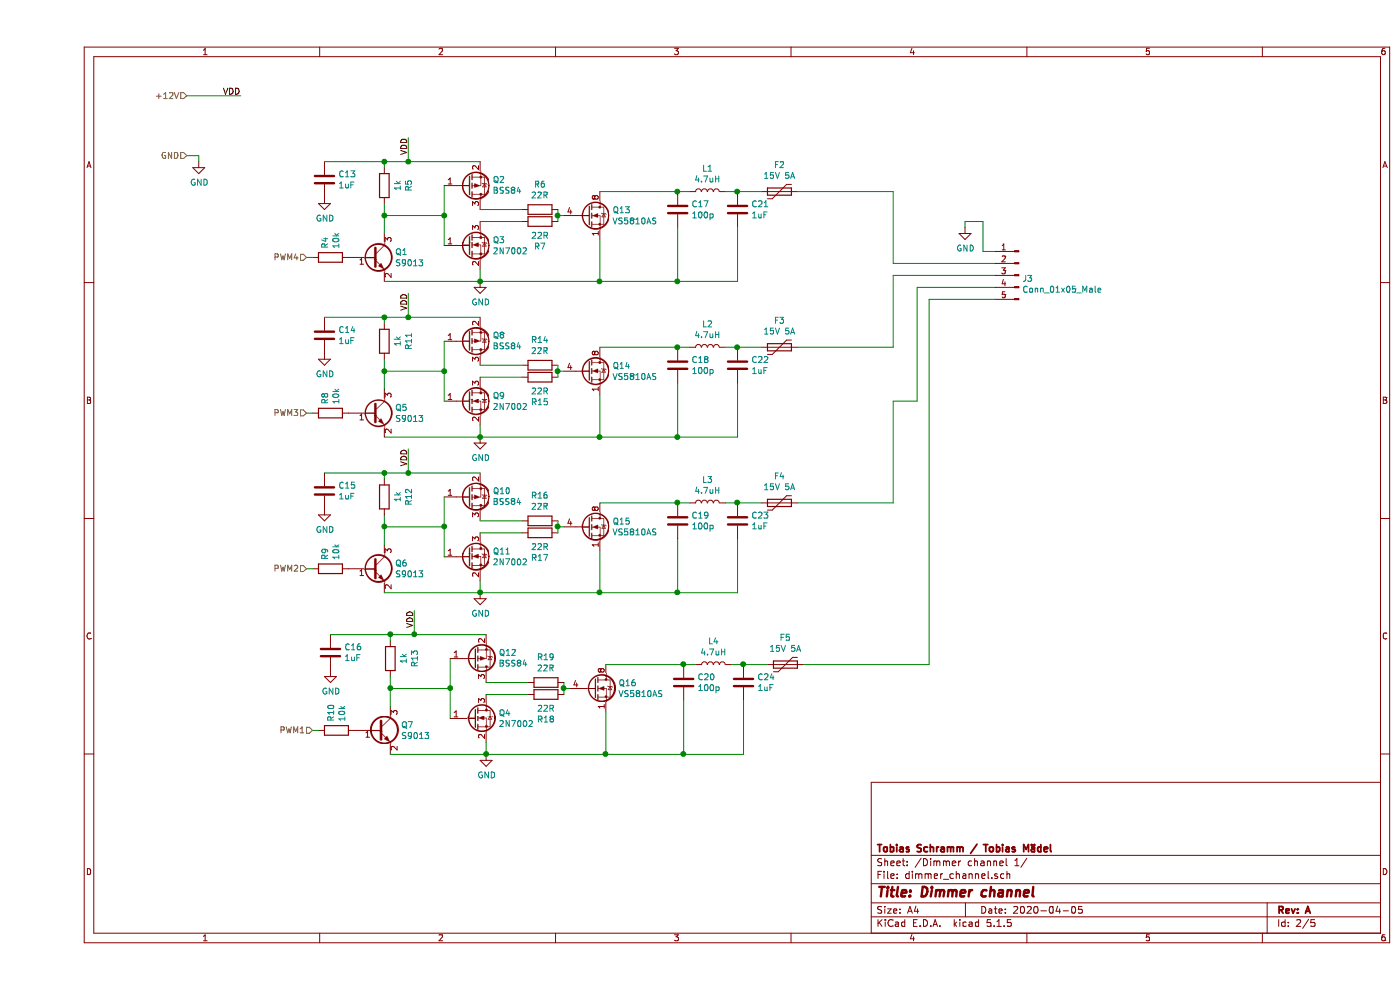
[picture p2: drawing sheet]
EESchema Schematic File Version 4
EELAYER 30 0
EELAYER END
$Descr A4 11693 8268
encoding utf-8
Sheet 2 5
Title "Dimmer channel"
Date "2020-04-05"
Rev "A"
Comp "Tobias Schramm / Tobias Mädel"
Comment1 ""
Comment2 ""
Comment3 ""
Comment4 ""
$EndDescr
$Comp
L Connector:Conn_01x05_Male J3
U 1 1
P 8200 2300
AR Path="/5EADE2DF/5EAFC5EA" Ref="J3"  Part="1" 
AR Path="/5EAEA785/5EAFC5EA" Ref="J4"  Part="1" 
AR Path="/5EAEB6DE/5EAFC5EA" Ref="J5"  Part="1" 
AR Path="/5EAEC5FF/5EAFC5EA" Ref="J6"  Part="1" 
F 0 "J3" H 8172 2274 50  0000 R CNN
F 1 "Conn_01x05_Male" H 8172 2183 50  0000 R CNN
F 2 "Connector_Wago:Wago_734-165_1x05_P3.50mm_Horizontal" H 8200 2300 50  0001 C CNN
F 3 "~" H 8200 2300 50  0001 C CNN
	1    8200 2300
	-1   0    0    -1  
$EndComp
Wire Wire Line
	7150 1600 7150 2200
Wire Wire Line
	7150 2200 8000 2200
Wire Wire Line
	6350 1600 7150 1600
Connection ~ 5850 1600
Wire Wire Line
	6050 1600 5850 1600
$Comp
L Device:Polyfuse F2
U 1 1
P 6200 1600
AR Path="/5EADE2DF/5EAF259D" Ref="F2"  Part="1" 
AR Path="/5EAEA785/5EAF259D" Ref="F6"  Part="1" 
AR Path="/5EAEB6DE/5EAF259D" Ref="F10"  Part="1" 
AR Path="/5EAEC5FF/5EAF259D" Ref="F14"  Part="1" 
F 0 "F2" V 5975 1600 50  0000 C CNN
F 1 "15V 5A" V 6066 1600 50  0000 C CNN
F 2 "Fuse:Fuse_2920_7451Metric" H 6250 1400 50  0001 L CNN
F 3 "~" H 6200 1600 50  0001 C CNN
F 4 "C207089" V 6200 1600 50  0001 C CNN "LCSC"
	1    6200 1600
	0    1    1    0   
$EndComp
Connection ~ 5350 1600
Wire Wire Line
	5450 1600 5350 1600
Wire Wire Line
	5850 1600 5750 1600
Connection ~ 5350 2350
Wire Wire Line
	5850 2350 5350 2350
Wire Wire Line
	5850 1900 5850 2350
$Comp
L Device:C C21
U 1 1
P 5850 1750
AR Path="/5EADE2DF/5EAD2AA4" Ref="C21"  Part="1" 
AR Path="/5EAEA785/5EAD2AA4" Ref="C33"  Part="1" 
AR Path="/5EAEB6DE/5EAD2AA4" Ref="C45"  Part="1" 
AR Path="/5EAEC5FF/5EAD2AA4" Ref="C57"  Part="1" 
F 0 "C21" H 5965 1796 50  0000 L CNN
F 1 "1uF" H 5965 1705 50  0000 L CNN
F 2 "Capacitor_SMD:C_1206_3216Metric" H 5888 1600 50  0001 C CNN
F 3 "~" H 5850 1750 50  0001 C CNN
F 4 "C1848" H 5850 1750 50  0001 C CNN "LCSC"
	1    5850 1750
	1    0    0    -1  
$EndComp
Wire Wire Line
	5350 1600 4700 1600
Connection ~ 4700 2350
Wire Wire Line
	5350 2350 5350 1900
Wire Wire Line
	4700 2350 5350 2350
$Comp
L Device:C C17
U 1 1
P 5350 1750
AR Path="/5EADE2DF/5EAC2FAF" Ref="C17"  Part="1" 
AR Path="/5EAEA785/5EAC2FAF" Ref="C29"  Part="1" 
AR Path="/5EAEB6DE/5EAC2FAF" Ref="C41"  Part="1" 
AR Path="/5EAEC5FF/5EAC2FAF" Ref="C53"  Part="1" 
F 0 "C17" H 5465 1796 50  0000 L CNN
F 1 "100p" H 5465 1705 50  0000 L CNN
F 2 "Capacitor_SMD:C_0805_2012Metric" H 5388 1600 50  0001 C CNN
F 3 "~" H 5350 1750 50  0001 C CNN
F 4 "C1790" H 5350 1750 50  0001 C CNN "LCSC"
	1    5350 1750
	1    0    0    -1  
$EndComp
Wire Wire Line
	4700 2350 3700 2350
Wire Wire Line
	4700 2000 4700 2350
Wire Wire Line
	4350 1800 4350 1850
Connection ~ 4350 1800
Wire Wire Line
	4350 1800 4400 1800
Connection ~ 3700 2350
Wire Wire Line
	3700 2250 3700 2350
Wire Wire Line
	2900 2350 3700 2350
Wire Wire Line
	4350 1750 4350 1800
Wire Wire Line
	4050 1850 3700 1850
Wire Wire Line
	2900 1800 2900 1950
Connection ~ 2900 1800
Wire Wire Line
	3400 1800 3400 2050
Connection ~ 3400 1800
Wire Wire Line
	3400 1800 2900 1800
Wire Wire Line
	3400 1550 3400 1800
Wire Wire Line
	2900 1700 2900 1800
Wire Wire Line
	3700 1750 4050 1750
$Comp
L Device:R R6
U 1 1
P 4200 1750
AR Path="/5EADE2DF/5EA3B478" Ref="R6"  Part="1" 
AR Path="/5EAEA785/5EA3B478" Ref="R28"  Part="1" 
AR Path="/5EAEB6DE/5EA3B478" Ref="R44"  Part="1" 
AR Path="/5EAEC5FF/5EA3B478" Ref="R60"  Part="1" 
F 0 "R6" V 4407 1750 50  0000 C CNN
F 1 "22R" V 4316 1750 50  0000 C CNN
F 2 "Resistor_SMD:R_0603_1608Metric" V 4130 1750 50  0001 C CNN
F 3 "~" H 4200 1750 50  0001 C CNN
F 4 " C23345" V 4200 1750 50  0001 C CNN "LCSC"
	1    4200 1750
	0    -1   -1   0   
$EndComp
Wire Wire Line
	2400 1350 2900 1350
Connection ~ 2900 1350
$Comp
L Transistor_FET:2N7002 Q3
U 1 1
P 3600 2050
AR Path="/5EADE2DF/5EA2A0EF" Ref="Q3"  Part="1" 
AR Path="/5EAEA785/5EA2A0EF" Ref="Q22"  Part="1" 
AR Path="/5EAEB6DE/5EA2A0EF" Ref="Q38"  Part="1" 
AR Path="/5EAEC5FF/5EA2A0EF" Ref="Q54"  Part="1" 
F 0 "Q3" H 3804 2096 50  0000 L CNN
F 1 "2N7002" H 3804 2005 50  0000 L CNN
F 2 "Package_TO_SOT_SMD:SOT-23" H 3800 1975 50  0001 L CIN
F 3 "https://www.fairchildsemi.com/datasheets/2N/2N7002.pdf" H 3600 2050 50  0001 L CNN
F 4 "C8545" H 3600 2050 50  0001 C CNN "LCSC"
	1    3600 2050
	1    0    0    -1  
$EndComp
$Comp
L Transistor_FET:BSS84 Q2
U 1 1
P 3600 1550
AR Path="/5EADE2DF/5EA28DAF" Ref="Q2"  Part="1" 
AR Path="/5EAEA785/5EA28DAF" Ref="Q21"  Part="1" 
AR Path="/5EAEB6DE/5EA28DAF" Ref="Q37"  Part="1" 
AR Path="/5EAEC5FF/5EA28DAF" Ref="Q53"  Part="1" 
F 0 "Q2" H 3804 1504 50  0000 L CNN
F 1 "BSS84" H 3804 1595 50  0000 L CNN
F 2 "Package_TO_SOT_SMD:SOT-23" H 3800 1475 50  0001 L CIN
F 3 "http://assets.nexperia.com/documents/data-sheet/BSS84.pdf" H 3600 1550 50  0001 L CNN
F 4 "C8492" H 3600 1550 50  0001 C CNN "LCSC"
	1    3600 1550
	1    0    0    1   
$EndComp
$Comp
L Device:R R5
U 1 1
P 2900 1550
AR Path="/5EADE2DF/5E991765" Ref="R5"  Part="1" 
AR Path="/5EAEA785/5E991765" Ref="R24"  Part="1" 
AR Path="/5EAEB6DE/5E991765" Ref="R40"  Part="1" 
AR Path="/5EAEC5FF/5E991765" Ref="R56"  Part="1" 
F 0 "R5" V 2693 1550 50  0000 C CNN
F 1 "1k" V 2784 1550 50  0000 C CNN
F 2 "Resistor_SMD:R_0402_1005Metric" V 2830 1550 50  0001 C CNN
F 3 "~" H 2900 1550 50  0001 C CNN
F 4 "C11702" V 2900 1550 50  0001 C CNN "LCSC"
	1    2900 1550
	-1   0    0    1   
$EndComp
$Comp
L Device:R R4
U 1 1
P 2450 2150
AR Path="/5EADE2DF/5E9C7DAE" Ref="R4"  Part="1" 
AR Path="/5EAEA785/5E9C7DAE" Ref="R20"  Part="1" 
AR Path="/5EAEB6DE/5E9C7DAE" Ref="R36"  Part="1" 
AR Path="/5EAEC5FF/5E9C7DAE" Ref="R52"  Part="1" 
F 0 "R4" H 2520 2196 50  0000 L CNN
F 1 "10k" H 2520 2105 50  0000 L CNN
F 2 "Resistor_SMD:R_0402_1005Metric" V 2380 2150 50  0001 C CNN
F 3 "~" H 2450 2150 50  0001 C CNN
F 4 "C25744" H 2450 2150 50  0001 C CNN "LCSC"
	1    2450 2150
	0    -1   -1   0   
$EndComp
$Comp
L power:GND #PWR011
U 1 1
P 2400 1650
AR Path="/5EADE2DF/5E9A26DA" Ref="#PWR011"  Part="1" 
AR Path="/5EAEA785/5E9A26DA" Ref="#PWR025"  Part="1" 
AR Path="/5EAEB6DE/5E9A26DA" Ref="#PWR039"  Part="1" 
AR Path="/5EAEC5FF/5E9A26DA" Ref="#PWR053"  Part="1" 
F 0 "#PWR011" H 2400 1400 50  0001 C CNN
F 1 "GND" H 2405 1477 50  0000 C CNN
F 2 "" H 2400 1650 50  0001 C CNN
F 3 "" H 2400 1650 50  0001 C CNN
	1    2400 1650
	1    0    0    -1  
$EndComp
$Comp
L Device:C C13
U 1 1
P 2400 1500
AR Path="/5EADE2DF/5E9A166C" Ref="C13"  Part="1" 
AR Path="/5EAEA785/5E9A166C" Ref="C25"  Part="1" 
AR Path="/5EAEB6DE/5E9A166C" Ref="C37"  Part="1" 
AR Path="/5EAEC5FF/5E9A166C" Ref="C49"  Part="1" 
F 0 "C13" H 2515 1546 50  0000 L CNN
F 1 "1uF" H 2515 1455 50  0000 L CNN
F 2 "Capacitor_SMD:C_0402_1005Metric" H 2438 1350 50  0001 C CNN
F 3 "~" H 2400 1500 50  0001 C CNN
F 4 "C52923" H 2400 1500 50  0001 C CNN "LCSC"
	1    2400 1500
	1    0    0    -1  
$EndComp
Wire Wire Line
	2900 1400 2900 1350
$Comp
L power:GND #PWR019
U 1 1
P 3700 2350
AR Path="/5EADE2DF/5E997D71" Ref="#PWR019"  Part="1" 
AR Path="/5EAEA785/5E997D71" Ref="#PWR033"  Part="1" 
AR Path="/5EAEB6DE/5E997D71" Ref="#PWR047"  Part="1" 
AR Path="/5EAEC5FF/5E997D71" Ref="#PWR061"  Part="1" 
F 0 "#PWR019" H 3700 2100 50  0001 C CNN
F 1 "GND" H 3705 2177 50  0000 C CNN
F 2 "" H 3700 2350 50  0001 C CNN
F 3 "" H 3700 2350 50  0001 C CNN
	1    3700 2350
	1    0    0    -1  
$EndComp
$Comp
L Device:Q_NPN_BEC Q1
U 1 1
P 2800 2150
AR Path="/5EADE2DF/5E992C9F" Ref="Q1"  Part="1" 
AR Path="/5EAEA785/5E992C9F" Ref="Q17"  Part="1" 
AR Path="/5EAEB6DE/5E992C9F" Ref="Q33"  Part="1" 
AR Path="/5EAEC5FF/5E992C9F" Ref="Q49"  Part="1" 
F 0 "Q1" H 2990 2196 50  0000 L CNN
F 1 "S9013" H 2990 2105 50  0000 L CNN
F 2 "Package_TO_SOT_SMD:SOT-23" H 3000 2250 50  0001 C CNN
F 3 "~" H 2800 2150 50  0001 C CNN
F 4 "C6749" H 2800 2150 50  0001 C CNN "LCSC"
	1    2800 2150
	1    0    0    -1  
$EndComp
Wire Wire Line
	8000 2300 7150 2300
Wire Wire Line
	7150 2300 7150 2900
Wire Wire Line
	7150 4200 7150 3350
Wire Wire Line
	7150 3350 7350 3350
Wire Wire Line
	7350 3350 7350 2400
Wire Wire Line
	7350 2400 8000 2400
Wire Wire Line
	8000 2500 7450 2500
Wire Wire Line
	7450 2500 7450 5550
Wire Wire Line
	6350 2900 7150 2900
Connection ~ 5850 2900
Wire Wire Line
	6050 2900 5850 2900
$Comp
L Device:Polyfuse F3
U 1 1
P 6200 2900
AR Path="/5EADE2DF/5EBC9ED5" Ref="F3"  Part="1" 
AR Path="/5EAEA785/5EBC9ED5" Ref="F7"  Part="1" 
AR Path="/5EAEB6DE/5EBC9ED5" Ref="F11"  Part="1" 
AR Path="/5EAEC5FF/5EBC9ED5" Ref="F15"  Part="1" 
F 0 "F3" V 5975 2900 50  0000 C CNN
F 1 "15V 5A" V 6066 2900 50  0000 C CNN
F 2 "Fuse:Fuse_2920_7451Metric" H 6250 2700 50  0001 L CNN
F 3 "~" H 6200 2900 50  0001 C CNN
F 4 "C207089" V 6200 2900 50  0001 C CNN "LCSC"
	1    6200 2900
	0    1    1    0   
$EndComp
Connection ~ 5350 2900
Wire Wire Line
	5450 2900 5350 2900
Wire Wire Line
	5850 2900 5750 2900
Connection ~ 5350 3650
Wire Wire Line
	5850 3650 5350 3650
Wire Wire Line
	5850 3200 5850 3650
$Comp
L Device:C C22
U 1 1
P 5850 3050
AR Path="/5EADE2DF/5EBC9EE2" Ref="C22"  Part="1" 
AR Path="/5EAEA785/5EBC9EE2" Ref="C34"  Part="1" 
AR Path="/5EAEB6DE/5EBC9EE2" Ref="C46"  Part="1" 
AR Path="/5EAEC5FF/5EBC9EE2" Ref="C58"  Part="1" 
F 0 "C22" H 5965 3096 50  0000 L CNN
F 1 "1uF" H 5965 3005 50  0000 L CNN
F 2 "Capacitor_SMD:C_1206_3216Metric" H 5888 2900 50  0001 C CNN
F 3 "~" H 5850 3050 50  0001 C CNN
F 4 "C1848" H 5850 3050 50  0001 C CNN "LCSC"
	1    5850 3050
	1    0    0    -1  
$EndComp
Wire Wire Line
	5350 2900 4700 2900
Connection ~ 4700 3650
Wire Wire Line
	5350 3650 5350 3200
Wire Wire Line
	4700 3650 5350 3650
$Comp
L Device:C C18
U 1 1
P 5350 3050
AR Path="/5EADE2DF/5EBC9EF4" Ref="C18"  Part="1" 
AR Path="/5EAEA785/5EBC9EF4" Ref="C30"  Part="1" 
AR Path="/5EAEB6DE/5EBC9EF4" Ref="C42"  Part="1" 
AR Path="/5EAEC5FF/5EBC9EF4" Ref="C54"  Part="1" 
F 0 "C18" H 5465 3096 50  0000 L CNN
F 1 "100p" H 5465 3005 50  0000 L CNN
F 2 "Capacitor_SMD:C_0805_2012Metric" H 5388 2900 50  0001 C CNN
F 3 "~" H 5350 3050 50  0001 C CNN
F 4 "C1790" H 5350 3050 50  0001 C CNN "LCSC"
	1    5350 3050
	1    0    0    -1  
$EndComp
Wire Wire Line
	4700 3650 3700 3650
Wire Wire Line
	4700 3300 4700 3650
Wire Wire Line
	4350 3100 4350 3150
Connection ~ 4350 3100
Wire Wire Line
	4350 3100 4400 3100
$Comp
L Transistor_FET:FDS6630A Q14
U 1 1
P 4600 3100
AR Path="/5EADE2DF/5EBC9F00" Ref="Q14"  Part="1" 
AR Path="/5EAEA785/5EBC9F00" Ref="Q30"  Part="1" 
AR Path="/5EAEB6DE/5EBC9F00" Ref="Q46"  Part="1" 
AR Path="/5EAEC5FF/5EBC9F00" Ref="Q62"  Part="1" 
F 0 "Q14" H 4805 3146 50  0000 L CNN
F 1 "VS5810AS" H 4805 3055 50  0000 L CNN
F 2 "Package_SO:SOIC-8_3.9x4.9mm_P1.27mm" H 4800 3000 50  0001 L CNN
F 3 "" H 4600 3100 50  0001 L CNN
F 4 "C427034" H 4600 3100 50  0001 C CNN "LCSC"
	1    4600 3100
	1    0    0    -1  
$EndComp
Connection ~ 3700 3650
Wire Wire Line
	3700 3550 3700 3650
Wire Wire Line
	2900 3650 3700 3650
Wire Wire Line
	4350 3050 4350 3100
Wire Wire Line
	4050 3150 3700 3150
Wire Wire Line
	2900 3100 2900 3250
Connection ~ 2900 3100
Wire Wire Line
	3400 3100 3400 3350
Connection ~ 3400 3100
Wire Wire Line
	3400 3100 2900 3100
Wire Wire Line
	3400 2850 3400 3100
Wire Wire Line
	2900 3000 2900 3100
Wire Wire Line
	3700 3050 4050 3050
$Comp
L Device:R R15
U 1 1
P 4200 3150
AR Path="/5EADE2DF/5EBC9F14" Ref="R15"  Part="1" 
AR Path="/5EAEA785/5EBC9F14" Ref="R31"  Part="1" 
AR Path="/5EAEB6DE/5EBC9F14" Ref="R47"  Part="1" 
AR Path="/5EAEC5FF/5EBC9F14" Ref="R63"  Part="1" 
F 0 "R15" V 4407 3150 50  0000 C CNN
F 1 "22R" V 4316 3150 50  0000 C CNN
F 2 "Resistor_SMD:R_0603_1608Metric" V 4130 3150 50  0001 C CNN
F 3 "~" H 4200 3150 50  0001 C CNN
F 4 " C23345" V 4200 3150 50  0001 C CNN "LCSC"
	1    4200 3150
	0    1    1    0   
$EndComp
$Comp
L Device:R R14
U 1 1
P 4200 3050
AR Path="/5EADE2DF/5EBC9F1B" Ref="R14"  Part="1" 
AR Path="/5EAEA785/5EBC9F1B" Ref="R30"  Part="1" 
AR Path="/5EAEB6DE/5EBC9F1B" Ref="R46"  Part="1" 
AR Path="/5EAEC5FF/5EBC9F1B" Ref="R62"  Part="1" 
F 0 "R14" V 4407 3050 50  0000 C CNN
F 1 "22R" V 4316 3050 50  0000 C CNN
F 2 "Resistor_SMD:R_0603_1608Metric" V 4130 3050 50  0001 C CNN
F 3 "~" H 4200 3050 50  0001 C CNN
F 4 " C23345" V 4200 3050 50  0001 C CNN "LCSC"
	1    4200 3050
	0    -1   -1   0   
$EndComp
Wire Wire Line
	2400 2650 2900 2650
Connection ~ 2900 2650
$Comp
L Transistor_FET:2N7002 Q9
U 1 1
P 3600 3350
AR Path="/5EADE2DF/5EBC9F27" Ref="Q9"  Part="1" 
AR Path="/5EAEA785/5EBC9F27" Ref="Q24"  Part="1" 
AR Path="/5EAEB6DE/5EBC9F27" Ref="Q40"  Part="1" 
AR Path="/5EAEC5FF/5EBC9F27" Ref="Q56"  Part="1" 
F 0 "Q9" H 3804 3396 50  0000 L CNN
F 1 "2N7002" H 3804 3305 50  0000 L CNN
F 2 "Package_TO_SOT_SMD:SOT-23" H 3800 3275 50  0001 L CIN
F 3 "https://www.fairchildsemi.com/datasheets/2N/2N7002.pdf" H 3600 3350 50  0001 L CNN
F 4 "C8545" H 3600 3350 50  0001 C CNN "LCSC"
	1    3600 3350
	1    0    0    -1  
$EndComp
$Comp
L Transistor_FET:BSS84 Q8
U 1 1
P 3600 2850
AR Path="/5EADE2DF/5EBC9F2E" Ref="Q8"  Part="1" 
AR Path="/5EAEA785/5EBC9F2E" Ref="Q23"  Part="1" 
AR Path="/5EAEB6DE/5EBC9F2E" Ref="Q39"  Part="1" 
AR Path="/5EAEC5FF/5EBC9F2E" Ref="Q55"  Part="1" 
F 0 "Q8" H 3804 2804 50  0000 L CNN
F 1 "BSS84" H 3804 2895 50  0000 L CNN
F 2 "Package_TO_SOT_SMD:SOT-23" H 3800 2775 50  0001 L CIN
F 3 "http://assets.nexperia.com/documents/data-sheet/BSS84.pdf" H 3600 2850 50  0001 L CNN
F 4 "C8492" H 3600 2850 50  0001 C CNN "LCSC"
	1    3600 2850
	1    0    0    1   
$EndComp
$Comp
L Device:R R11
U 1 1
P 2900 2850
AR Path="/5EADE2DF/5EBC9F35" Ref="R11"  Part="1" 
AR Path="/5EAEA785/5EBC9F35" Ref="R25"  Part="1" 
AR Path="/5EAEB6DE/5EBC9F35" Ref="R41"  Part="1" 
AR Path="/5EAEC5FF/5EBC9F35" Ref="R57"  Part="1" 
F 0 "R11" V 2693 2850 50  0000 C CNN
F 1 "1k" V 2784 2850 50  0000 C CNN
F 2 "Resistor_SMD:R_0402_1005Metric" V 2830 2850 50  0001 C CNN
F 3 "~" H 2900 2850 50  0001 C CNN
F 4 "C11702" V 2900 2850 50  0001 C CNN "LCSC"
	1    2900 2850
	-1   0    0    1   
$EndComp
$Comp
L power:GND #PWR012
U 1 1
P 2400 2950
AR Path="/5EADE2DF/5EBC9F42" Ref="#PWR012"  Part="1" 
AR Path="/5EAEA785/5EBC9F42" Ref="#PWR026"  Part="1" 
AR Path="/5EAEB6DE/5EBC9F42" Ref="#PWR040"  Part="1" 
AR Path="/5EAEC5FF/5EBC9F42" Ref="#PWR054"  Part="1" 
F 0 "#PWR012" H 2400 2700 50  0001 C CNN
F 1 "GND" H 2405 2777 50  0000 C CNN
F 2 "" H 2400 2950 50  0001 C CNN
F 3 "" H 2400 2950 50  0001 C CNN
	1    2400 2950
	1    0    0    -1  
$EndComp
$Comp
L Device:C C14
U 1 1
P 2400 2800
AR Path="/5EADE2DF/5EBC9F49" Ref="C14"  Part="1" 
AR Path="/5EAEA785/5EBC9F49" Ref="C26"  Part="1" 
AR Path="/5EAEB6DE/5EBC9F49" Ref="C38"  Part="1" 
AR Path="/5EAEC5FF/5EBC9F49" Ref="C50"  Part="1" 
F 0 "C14" H 2515 2846 50  0000 L CNN
F 1 "1uF" H 2515 2755 50  0000 L CNN
F 2 "Capacitor_SMD:C_0402_1005Metric" H 2438 2650 50  0001 C CNN
F 3 "~" H 2400 2800 50  0001 C CNN
F 4 "C52923" H 2400 2800 50  0001 C CNN "LCSC"
	1    2400 2800
	1    0    0    -1  
$EndComp
Wire Wire Line
	2900 2700 2900 2650
$Comp
L power:GND #PWR020
U 1 1
P 3700 3650
AR Path="/5EADE2DF/5EBC9F56" Ref="#PWR020"  Part="1" 
AR Path="/5EAEA785/5EBC9F56" Ref="#PWR034"  Part="1" 
AR Path="/5EAEB6DE/5EBC9F56" Ref="#PWR048"  Part="1" 
AR Path="/5EAEC5FF/5EBC9F56" Ref="#PWR062"  Part="1" 
F 0 "#PWR020" H 3700 3400 50  0001 C CNN
F 1 "GND" H 3705 3477 50  0000 C CNN
F 2 "" H 3700 3650 50  0001 C CNN
F 3 "" H 3700 3650 50  0001 C CNN
	1    3700 3650
	1    0    0    -1  
$EndComp
$Comp
L Device:Q_NPN_BEC Q5
U 1 1
P 2800 3450
AR Path="/5EADE2DF/5EBC9F5D" Ref="Q5"  Part="1" 
AR Path="/5EAEA785/5EBC9F5D" Ref="Q18"  Part="1" 
AR Path="/5EAEB6DE/5EBC9F5D" Ref="Q34"  Part="1" 
AR Path="/5EAEC5FF/5EBC9F5D" Ref="Q50"  Part="1" 
F 0 "Q5" H 2990 3496 50  0000 L CNN
F 1 "S9013" H 2990 3405 50  0000 L CNN
F 2 "Package_TO_SOT_SMD:SOT-23" H 3000 3550 50  0001 C CNN
F 3 "~" H 2800 3450 50  0001 C CNN
F 4 "C6749" H 2800 3450 50  0001 C CNN "LCSC"
	1    2800 3450
	1    0    0    -1  
$EndComp
Wire Wire Line
	6350 4200 7150 4200
Connection ~ 5850 4200
Wire Wire Line
	6050 4200 5850 4200
$Comp
L Device:Polyfuse F4
U 1 1
P 6200 4200
AR Path="/5EADE2DF/5EBD3E18" Ref="F4"  Part="1" 
AR Path="/5EAEA785/5EBD3E18" Ref="F8"  Part="1" 
AR Path="/5EAEB6DE/5EBD3E18" Ref="F12"  Part="1" 
AR Path="/5EAEC5FF/5EBD3E18" Ref="F16"  Part="1" 
F 0 "F4" V 5975 4200 50  0000 C CNN
F 1 "15V 5A" V 6066 4200 50  0000 C CNN
F 2 "Fuse:Fuse_2920_7451Metric" H 6250 4000 50  0001 L CNN
F 3 "~" H 6200 4200 50  0001 C CNN
F 4 "C207089" V 6200 4200 50  0001 C CNN "LCSC"
	1    6200 4200
	0    1    1    0   
$EndComp
Connection ~ 5350 4200
Wire Wire Line
	5450 4200 5350 4200
Wire Wire Line
	5850 4200 5750 4200
Connection ~ 5350 4950
Wire Wire Line
	5850 4950 5350 4950
Wire Wire Line
	5850 4500 5850 4950
$Comp
L Device:C C23
U 1 1
P 5850 4350
AR Path="/5EADE2DF/5EBD3E25" Ref="C23"  Part="1" 
AR Path="/5EAEA785/5EBD3E25" Ref="C35"  Part="1" 
AR Path="/5EAEB6DE/5EBD3E25" Ref="C47"  Part="1" 
AR Path="/5EAEC5FF/5EBD3E25" Ref="C59"  Part="1" 
F 0 "C23" H 5965 4396 50  0000 L CNN
F 1 "1uF" H 5965 4305 50  0000 L CNN
F 2 "Capacitor_SMD:C_1206_3216Metric" H 5888 4200 50  0001 C CNN
F 3 "~" H 5850 4350 50  0001 C CNN
F 4 "C1848" H 5850 4350 50  0001 C CNN "LCSC"
	1    5850 4350
	1    0    0    -1  
$EndComp
Wire Wire Line
	5350 4200 4700 4200
Connection ~ 4700 4950
Wire Wire Line
	5350 4950 5350 4500
Wire Wire Line
	4700 4950 5350 4950
$Comp
L Device:C C19
U 1 1
P 5350 4350
AR Path="/5EADE2DF/5EBD3E37" Ref="C19"  Part="1" 
AR Path="/5EAEA785/5EBD3E37" Ref="C31"  Part="1" 
AR Path="/5EAEB6DE/5EBD3E37" Ref="C43"  Part="1" 
AR Path="/5EAEC5FF/5EBD3E37" Ref="C55"  Part="1" 
F 0 "C19" H 5465 4396 50  0000 L CNN
F 1 "100p" H 5465 4305 50  0000 L CNN
F 2 "Capacitor_SMD:C_0805_2012Metric" H 5388 4200 50  0001 C CNN
F 3 "~" H 5350 4350 50  0001 C CNN
F 4 "C1790" H 5350 4350 50  0001 C CNN "LCSC"
	1    5350 4350
	1    0    0    -1  
$EndComp
Wire Wire Line
	4700 4950 3700 4950
Wire Wire Line
	4700 4600 4700 4950
Wire Wire Line
	4350 4400 4350 4450
Connection ~ 4350 4400
Wire Wire Line
	4350 4400 4400 4400
$Comp
L Transistor_FET:FDS6630A Q15
U 1 1
P 4600 4400
AR Path="/5EADE2DF/5EBD3E43" Ref="Q15"  Part="1" 
AR Path="/5EAEA785/5EBD3E43" Ref="Q31"  Part="1" 
AR Path="/5EAEB6DE/5EBD3E43" Ref="Q47"  Part="1" 
AR Path="/5EAEC5FF/5EBD3E43" Ref="Q63"  Part="1" 
F 0 "Q15" H 4805 4446 50  0000 L CNN
F 1 "VS5810AS" H 4805 4355 50  0000 L CNN
F 2 "Package_SO:SOIC-8_3.9x4.9mm_P1.27mm" H 4800 4300 50  0001 L CNN
F 3 "" H 4600 4400 50  0001 L CNN
F 4 "C427034" H 4600 4400 50  0001 C CNN "LCSC"
	1    4600 4400
	1    0    0    -1  
$EndComp
Connection ~ 3700 4950
Wire Wire Line
	3700 4850 3700 4950
Wire Wire Line
	2900 4950 3700 4950
Wire Wire Line
	4350 4350 4350 4400
Wire Wire Line
	4050 4450 3700 4450
Wire Wire Line
	2900 4400 2900 4550
Connection ~ 2900 4400
Wire Wire Line
	3400 4400 3400 4650
Connection ~ 3400 4400
Wire Wire Line
	3400 4400 2900 4400
Wire Wire Line
	3400 4150 3400 4400
Wire Wire Line
	2900 4300 2900 4400
Wire Wire Line
	3700 4350 4050 4350
$Comp
L Device:R R17
U 1 1
P 4200 4450
AR Path="/5EADE2DF/5EBD3E57" Ref="R17"  Part="1" 
AR Path="/5EAEA785/5EBD3E57" Ref="R33"  Part="1" 
AR Path="/5EAEB6DE/5EBD3E57" Ref="R49"  Part="1" 
AR Path="/5EAEC5FF/5EBD3E57" Ref="R65"  Part="1" 
F 0 "R17" V 4407 4450 50  0000 C CNN
F 1 "22R" V 4316 4450 50  0000 C CNN
F 2 "Resistor_SMD:R_0603_1608Metric" V 4130 4450 50  0001 C CNN
F 3 "~" H 4200 4450 50  0001 C CNN
F 4 " C23345" V 4200 4450 50  0001 C CNN "LCSC"
	1    4200 4450
	0    1    1    0   
$EndComp
$Comp
L Device:R R16
U 1 1
P 4200 4350
AR Path="/5EADE2DF/5EBD3E5E" Ref="R16"  Part="1" 
AR Path="/5EAEA785/5EBD3E5E" Ref="R32"  Part="1" 
AR Path="/5EAEB6DE/5EBD3E5E" Ref="R48"  Part="1" 
AR Path="/5EAEC5FF/5EBD3E5E" Ref="R64"  Part="1" 
F 0 "R16" V 4407 4350 50  0000 C CNN
F 1 "22R" V 4316 4350 50  0000 C CNN
F 2 "Resistor_SMD:R_0603_1608Metric" V 4130 4350 50  0001 C CNN
F 3 "~" H 4200 4350 50  0001 C CNN
F 4 " C23345" V 4200 4350 50  0001 C CNN "LCSC"
	1    4200 4350
	0    -1   -1   0   
$EndComp
Wire Wire Line
	2400 3950 2900 3950
Connection ~ 2900 3950
$Comp
L Transistor_FET:2N7002 Q11
U 1 1
P 3600 4650
AR Path="/5EADE2DF/5EBD3E6A" Ref="Q11"  Part="1" 
AR Path="/5EAEA785/5EBD3E6A" Ref="Q26"  Part="1" 
AR Path="/5EAEB6DE/5EBD3E6A" Ref="Q42"  Part="1" 
AR Path="/5EAEC5FF/5EBD3E6A" Ref="Q58"  Part="1" 
F 0 "Q11" H 3804 4696 50  0000 L CNN
F 1 "2N7002" H 3804 4605 50  0000 L CNN
F 2 "Package_TO_SOT_SMD:SOT-23" H 3800 4575 50  0001 L CIN
F 3 "https://www.fairchildsemi.com/datasheets/2N/2N7002.pdf" H 3600 4650 50  0001 L CNN
F 4 "C8545" H 3600 4650 50  0001 C CNN "LCSC"
	1    3600 4650
	1    0    0    -1  
$EndComp
$Comp
L Transistor_FET:BSS84 Q10
U 1 1
P 3600 4150
AR Path="/5EADE2DF/5EBD3E71" Ref="Q10"  Part="1" 
AR Path="/5EAEA785/5EBD3E71" Ref="Q25"  Part="1" 
AR Path="/5EAEB6DE/5EBD3E71" Ref="Q41"  Part="1" 
AR Path="/5EAEC5FF/5EBD3E71" Ref="Q57"  Part="1" 
F 0 "Q10" H 3804 4104 50  0000 L CNN
F 1 "BSS84" H 3804 4195 50  0000 L CNN
F 2 "Package_TO_SOT_SMD:SOT-23" H 3800 4075 50  0001 L CIN
F 3 "http://assets.nexperia.com/documents/data-sheet/BSS84.pdf" H 3600 4150 50  0001 L CNN
F 4 "C8492" H 3600 4150 50  0001 C CNN "LCSC"
	1    3600 4150
	1    0    0    1   
$EndComp
$Comp
L Device:R R12
U 1 1
P 2900 4150
AR Path="/5EADE2DF/5EBD3E78" Ref="R12"  Part="1" 
AR Path="/5EAEA785/5EBD3E78" Ref="R26"  Part="1" 
AR Path="/5EAEB6DE/5EBD3E78" Ref="R42"  Part="1" 
AR Path="/5EAEC5FF/5EBD3E78" Ref="R58"  Part="1" 
F 0 "R12" V 2693 4150 50  0000 C CNN
F 1 "1k" V 2784 4150 50  0000 C CNN
F 2 "Resistor_SMD:R_0402_1005Metric" V 2830 4150 50  0001 C CNN
F 3 "~" H 2900 4150 50  0001 C CNN
F 4 "C11702" V 2900 4150 50  0001 C CNN "LCSC"
	1    2900 4150
	-1   0    0    1   
$EndComp
$Comp
L Device:R R9
U 1 1
P 2450 4750
AR Path="/5EADE2DF/5EBD3E7F" Ref="R9"  Part="1" 
AR Path="/5EAEA785/5EBD3E7F" Ref="R22"  Part="1" 
AR Path="/5EAEB6DE/5EBD3E7F" Ref="R38"  Part="1" 
AR Path="/5EAEC5FF/5EBD3E7F" Ref="R54"  Part="1" 
F 0 "R9" H 2520 4796 50  0000 L CNN
F 1 "10k" H 2520 4705 50  0000 L CNN
F 2 "Resistor_SMD:R_0402_1005Metric" V 2380 4750 50  0001 C CNN
F 3 "~" H 2450 4750 50  0001 C CNN
F 4 "C25744" H 2450 4750 50  0001 C CNN "LCSC"
	1    2450 4750
	0    -1   -1   0   
$EndComp
$Comp
L power:GND #PWR013
U 1 1
P 2400 4250
AR Path="/5EADE2DF/5EBD3E85" Ref="#PWR013"  Part="1" 
AR Path="/5EAEA785/5EBD3E85" Ref="#PWR027"  Part="1" 
AR Path="/5EAEB6DE/5EBD3E85" Ref="#PWR041"  Part="1" 
AR Path="/5EAEC5FF/5EBD3E85" Ref="#PWR055"  Part="1" 
F 0 "#PWR013" H 2400 4000 50  0001 C CNN
F 1 "GND" H 2405 4077 50  0000 C CNN
F 2 "" H 2400 4250 50  0001 C CNN
F 3 "" H 2400 4250 50  0001 C CNN
	1    2400 4250
	1    0    0    -1  
$EndComp
$Comp
L Device:C C15
U 1 1
P 2400 4100
AR Path="/5EADE2DF/5EBD3E8C" Ref="C15"  Part="1" 
AR Path="/5EAEA785/5EBD3E8C" Ref="C27"  Part="1" 
AR Path="/5EAEB6DE/5EBD3E8C" Ref="C39"  Part="1" 
AR Path="/5EAEC5FF/5EBD3E8C" Ref="C51"  Part="1" 
F 0 "C15" H 2515 4146 50  0000 L CNN
F 1 "1uF" H 2515 4055 50  0000 L CNN
F 2 "Capacitor_SMD:C_0402_1005Metric" H 2438 3950 50  0001 C CNN
F 3 "~" H 2400 4100 50  0001 C CNN
F 4 "C52923" H 2400 4100 50  0001 C CNN "LCSC"
	1    2400 4100
	1    0    0    -1  
$EndComp
Wire Wire Line
	2900 4000 2900 3950
$Comp
L power:GND #PWR021
U 1 1
P 3700 4950
AR Path="/5EADE2DF/5EBD3E99" Ref="#PWR021"  Part="1" 
AR Path="/5EAEA785/5EBD3E99" Ref="#PWR035"  Part="1" 
AR Path="/5EAEB6DE/5EBD3E99" Ref="#PWR049"  Part="1" 
AR Path="/5EAEC5FF/5EBD3E99" Ref="#PWR063"  Part="1" 
F 0 "#PWR021" H 3700 4700 50  0001 C CNN
F 1 "GND" H 3705 4777 50  0000 C CNN
F 2 "" H 3700 4950 50  0001 C CNN
F 3 "" H 3700 4950 50  0001 C CNN
	1    3700 4950
	1    0    0    -1  
$EndComp
$Comp
L Device:Q_NPN_BEC Q6
U 1 1
P 2800 4750
AR Path="/5EADE2DF/5EBD3EA0" Ref="Q6"  Part="1" 
AR Path="/5EAEA785/5EBD3EA0" Ref="Q19"  Part="1" 
AR Path="/5EAEB6DE/5EBD3EA0" Ref="Q35"  Part="1" 
AR Path="/5EAEC5FF/5EBD3EA0" Ref="Q51"  Part="1" 
F 0 "Q6" H 2990 4796 50  0000 L CNN
F 1 "S9013" H 2990 4705 50  0000 L CNN
F 2 "Package_TO_SOT_SMD:SOT-23" H 3000 4850 50  0001 C CNN
F 3 "~" H 2800 4750 50  0001 C CNN
F 4 "C6749" H 2800 4750 50  0001 C CNN "LCSC"
	1    2800 4750
	1    0    0    -1  
$EndComp
Connection ~ 5900 5550
Wire Wire Line
	6100 5550 5900 5550
$Comp
L Device:Polyfuse F5
U 1 1
P 6250 5550
AR Path="/5EADE2DF/5EBED568" Ref="F5"  Part="1" 
AR Path="/5EAEA785/5EBED568" Ref="F9"  Part="1" 
AR Path="/5EAEB6DE/5EBED568" Ref="F13"  Part="1" 
AR Path="/5EAEC5FF/5EBED568" Ref="F17"  Part="1" 
F 0 "F5" V 6025 5550 50  0000 C CNN
F 1 "15V 5A" V 6116 5550 50  0000 C CNN
F 2 "Fuse:Fuse_2920_7451Metric" H 6300 5350 50  0001 L CNN
F 3 "~" H 6250 5550 50  0001 C CNN
F 4 "C207089" V 6250 5550 50  0001 C CNN "LCSC"
	1    6250 5550
	0    1    1    0   
$EndComp
Connection ~ 5400 5550
Wire Wire Line
	5500 5550 5400 5550
Wire Wire Line
	5900 5550 5800 5550
Connection ~ 5400 6300
Wire Wire Line
	5900 6300 5400 6300
Wire Wire Line
	5900 5850 5900 6300
$Comp
L Device:C C24
U 1 1
P 5900 5700
AR Path="/5EADE2DF/5EBED575" Ref="C24"  Part="1" 
AR Path="/5EAEA785/5EBED575" Ref="C36"  Part="1" 
AR Path="/5EAEB6DE/5EBED575" Ref="C48"  Part="1" 
AR Path="/5EAEC5FF/5EBED575" Ref="C60"  Part="1" 
F 0 "C24" H 6015 5746 50  0000 L CNN
F 1 "1uF" H 6015 5655 50  0000 L CNN
F 2 "Capacitor_SMD:C_1206_3216Metric" H 5938 5550 50  0001 C CNN
F 3 "~" H 5900 5700 50  0001 C CNN
F 4 "C15849" H 5900 5700 50  0001 C CNN "LCSC"
	1    5900 5700
	1    0    0    -1  
$EndComp
Wire Wire Line
	5400 5550 4750 5550
Connection ~ 4750 6300
Wire Wire Line
	5400 6300 5400 5850
Wire Wire Line
	4750 6300 5400 6300
$Comp
L Device:C C20
U 1 1
P 5400 5700
AR Path="/5EADE2DF/5EBED587" Ref="C20"  Part="1" 
AR Path="/5EAEA785/5EBED587" Ref="C32"  Part="1" 
AR Path="/5EAEB6DE/5EBED587" Ref="C44"  Part="1" 
AR Path="/5EAEC5FF/5EBED587" Ref="C56"  Part="1" 
F 0 "C20" H 5515 5746 50  0000 L CNN
F 1 "100p" H 5515 5655 50  0000 L CNN
F 2 "Capacitor_SMD:C_0805_2012Metric" H 5438 5550 50  0001 C CNN
F 3 "~" H 5400 5700 50  0001 C CNN
F 4 "C1790" H 5400 5700 50  0001 C CNN "LCSC"
	1    5400 5700
	1    0    0    -1  
$EndComp
Wire Wire Line
	4750 6300 3750 6300
Wire Wire Line
	4750 5950 4750 6300
Wire Wire Line
	4400 5750 4400 5800
Connection ~ 4400 5750
Wire Wire Line
	4400 5750 4450 5750
$Comp
L Transistor_FET:FDS6630A Q16
U 1 1
P 4650 5750
AR Path="/5EADE2DF/5EBED593" Ref="Q16"  Part="1" 
AR Path="/5EAEA785/5EBED593" Ref="Q32"  Part="1" 
AR Path="/5EAEB6DE/5EBED593" Ref="Q48"  Part="1" 
AR Path="/5EAEC5FF/5EBED593" Ref="Q64"  Part="1" 
F 0 "Q16" H 4855 5796 50  0000 L CNN
F 1 "VS5810AS" H 4855 5705 50  0000 L CNN
F 2 "Package_SO:SOIC-8_3.9x4.9mm_P1.27mm" H 4850 5650 50  0001 L CNN
F 3 "" H 4650 5750 50  0001 L CNN
F 4 "C427034" H 4650 5750 50  0001 C CNN "LCSC"
	1    4650 5750
	1    0    0    -1  
$EndComp
Connection ~ 3750 6300
Wire Wire Line
	3750 6200 3750 6300
Wire Wire Line
	2950 6300 3750 6300
Wire Wire Line
	4400 5700 4400 5750
Wire Wire Line
	4100 5800 3750 5800
Wire Wire Line
	2950 5750 2950 5900
Connection ~ 2950 5750
Wire Wire Line
	3450 5750 3450 6000
Connection ~ 3450 5750
Wire Wire Line
	3450 5750 2950 5750
Wire Wire Line
	3450 5500 3450 5750
Wire Wire Line
	2950 5650 2950 5750
Wire Wire Line
	3750 5700 4100 5700
$Comp
L Device:R R18
U 1 1
P 4250 5800
AR Path="/5EADE2DF/5EBED5A7" Ref="R18"  Part="1" 
AR Path="/5EAEA785/5EBED5A7" Ref="R35"  Part="1" 
AR Path="/5EAEB6DE/5EBED5A7" Ref="R51"  Part="1" 
AR Path="/5EAEC5FF/5EBED5A7" Ref="R67"  Part="1" 
F 0 "R18" V 4457 5800 50  0000 C CNN
F 1 "22R" V 4366 5800 50  0000 C CNN
F 2 "Resistor_SMD:R_0603_1608Metric" V 4180 5800 50  0001 C CNN
F 3 "~" H 4250 5800 50  0001 C CNN
F 4 " C23345" V 4250 5800 50  0001 C CNN "LCSC"
	1    4250 5800
	0    1    1    0   
$EndComp
$Comp
L Device:R R19
U 1 1
P 4250 5700
AR Path="/5EADE2DF/5EBED5AE" Ref="R19"  Part="1" 
AR Path="/5EAEA785/5EBED5AE" Ref="R34"  Part="1" 
AR Path="/5EAEB6DE/5EBED5AE" Ref="R50"  Part="1" 
AR Path="/5EAEC5FF/5EBED5AE" Ref="R66"  Part="1" 
F 0 "R19" V 4457 5700 50  0000 C CNN
F 1 "22R" V 4366 5700 50  0000 C CNN
F 2 "Resistor_SMD:R_0603_1608Metric" V 4180 5700 50  0001 C CNN
F 3 "~" H 4250 5700 50  0001 C CNN
F 4 " C23345" V 4250 5700 50  0001 C CNN "LCSC"
	1    4250 5700
	0    -1   -1   0   
$EndComp
Wire Wire Line
	2450 5300 2950 5300
Connection ~ 2950 5300
$Comp
L Transistor_FET:2N7002 Q4
U 1 1
P 3650 6000
AR Path="/5EADE2DF/5EBED5BA" Ref="Q4"  Part="1" 
AR Path="/5EAEA785/5EBED5BA" Ref="Q28"  Part="1" 
AR Path="/5EAEB6DE/5EBED5BA" Ref="Q44"  Part="1" 
AR Path="/5EAEC5FF/5EBED5BA" Ref="Q60"  Part="1" 
F 0 "Q4" H 3854 6046 50  0000 L CNN
F 1 "2N7002" H 3854 5955 50  0000 L CNN
F 2 "Package_TO_SOT_SMD:SOT-23" H 3850 5925 50  0001 L CIN
F 3 "https://www.fairchildsemi.com/datasheets/2N/2N7002.pdf" H 3650 6000 50  0001 L CNN
F 4 "C8545" H 3650 6000 50  0001 C CNN "LCSC"
	1    3650 6000
	1    0    0    -1  
$EndComp
$Comp
L Transistor_FET:BSS84 Q12
U 1 1
P 3650 5500
AR Path="/5EADE2DF/5EBED5C1" Ref="Q12"  Part="1" 
AR Path="/5EAEA785/5EBED5C1" Ref="Q27"  Part="1" 
AR Path="/5EAEB6DE/5EBED5C1" Ref="Q43"  Part="1" 
AR Path="/5EAEC5FF/5EBED5C1" Ref="Q59"  Part="1" 
F 0 "Q12" H 3854 5454 50  0000 L CNN
F 1 "BSS84" H 3854 5545 50  0000 L CNN
F 2 "Package_TO_SOT_SMD:SOT-23" H 3850 5425 50  0001 L CIN
F 3 "http://assets.nexperia.com/documents/data-sheet/BSS84.pdf" H 3650 5500 50  0001 L CNN
F 4 "C8492" H 3650 5500 50  0001 C CNN "LCSC"
	1    3650 5500
	1    0    0    1   
$EndComp
$Comp
L Device:R R13
U 1 1
P 2950 5500
AR Path="/5EADE2DF/5EBED5C8" Ref="R13"  Part="1" 
AR Path="/5EAEA785/5EBED5C8" Ref="R27"  Part="1" 
AR Path="/5EAEB6DE/5EBED5C8" Ref="R43"  Part="1" 
AR Path="/5EAEC5FF/5EBED5C8" Ref="R59"  Part="1" 
F 0 "R13" V 2743 5500 50  0000 C CNN
F 1 "1k" V 2834 5500 50  0000 C CNN
F 2 "Resistor_SMD:R_0402_1005Metric" V 2880 5500 50  0001 C CNN
F 3 "~" H 2950 5500 50  0001 C CNN
F 4 "C11702" V 2950 5500 50  0001 C CNN "LCSC"
	1    2950 5500
	-1   0    0    1   
$EndComp
$Comp
L Device:R R10
U 1 1
P 2500 6100
AR Path="/5EADE2DF/5EBED5CF" Ref="R10"  Part="1" 
AR Path="/5EAEA785/5EBED5CF" Ref="R23"  Part="1" 
AR Path="/5EAEB6DE/5EBED5CF" Ref="R39"  Part="1" 
AR Path="/5EAEC5FF/5EBED5CF" Ref="R55"  Part="1" 
F 0 "R10" H 2570 6146 50  0000 L CNN
F 1 "10k" H 2570 6055 50  0000 L CNN
F 2 "Resistor_SMD:R_0402_1005Metric" V 2430 6100 50  0001 C CNN
F 3 "~" H 2500 6100 50  0001 C CNN
F 4 "C25744" H 2500 6100 50  0001 C CNN "LCSC"
	1    2500 6100
	0    -1   -1   0   
$EndComp
$Comp
L power:GND #PWR014
U 1 1
P 2450 5600
AR Path="/5EADE2DF/5EBED5D5" Ref="#PWR014"  Part="1" 
AR Path="/5EAEA785/5EBED5D5" Ref="#PWR028"  Part="1" 
AR Path="/5EAEB6DE/5EBED5D5" Ref="#PWR042"  Part="1" 
AR Path="/5EAEC5FF/5EBED5D5" Ref="#PWR056"  Part="1" 
F 0 "#PWR014" H 2450 5350 50  0001 C CNN
F 1 "GND" H 2455 5427 50  0000 C CNN
F 2 "" H 2450 5600 50  0001 C CNN
F 3 "" H 2450 5600 50  0001 C CNN
	1    2450 5600
	1    0    0    -1  
$EndComp
$Comp
L Device:C C16
U 1 1
P 2450 5450
AR Path="/5EADE2DF/5EBED5DC" Ref="C16"  Part="1" 
AR Path="/5EAEA785/5EBED5DC" Ref="C28"  Part="1" 
AR Path="/5EAEB6DE/5EBED5DC" Ref="C40"  Part="1" 
AR Path="/5EAEC5FF/5EBED5DC" Ref="C52"  Part="1" 
F 0 "C16" H 2565 5496 50  0000 L CNN
F 1 "1uF" H 2565 5405 50  0000 L CNN
F 2 "Capacitor_SMD:C_0402_1005Metric" H 2488 5300 50  0001 C CNN
F 3 "~" H 2450 5450 50  0001 C CNN
F 4 "C52923" H 2450 5450 50  0001 C CNN "LCSC"
	1    2450 5450
	1    0    0    -1  
$EndComp
Wire Wire Line
	2950 5350 2950 5300
$Comp
L power:GND #PWR022
U 1 1
P 3750 6300
AR Path="/5EADE2DF/5EBED5E9" Ref="#PWR022"  Part="1" 
AR Path="/5EAEA785/5EBED5E9" Ref="#PWR036"  Part="1" 
AR Path="/5EAEB6DE/5EBED5E9" Ref="#PWR050"  Part="1" 
AR Path="/5EAEC5FF/5EBED5E9" Ref="#PWR064"  Part="1" 
F 0 "#PWR022" H 3750 6050 50  0001 C CNN
F 1 "GND" H 3755 6127 50  0000 C CNN
F 2 "" H 3750 6300 50  0001 C CNN
F 3 "" H 3750 6300 50  0001 C CNN
	1    3750 6300
	1    0    0    -1  
$EndComp
Wire Wire Line
	6400 5550 7450 5550
$Comp
L Device:L L1
U 1 1
P 5600 1600
AR Path="/5EADE2DF/5EACC650" Ref="L1"  Part="1" 
AR Path="/5EAEA785/5EACC650" Ref="L5"  Part="1" 
AR Path="/5EAEB6DE/5EACC650" Ref="L9"  Part="1" 
AR Path="/5EAEC5FF/5EACC650" Ref="L13"  Part="1" 
F 0 "L1" V 5790 1600 50  0000 C CNN
F 1 "4.7uH" V 5699 1600 50  0000 C CNN
F 2 "Inductor_Sunlord:SMD-PIND-10.5x11.5x4_2.5x3.0" H 5600 1600 50  0001 C CNN
F 3 "~" H 5600 1600 50  0001 C CNN
F 4 "C183899" V 5600 1600 50  0001 C CNN "LCSC"
	1    5600 1600
	0    -1   -1   0   
$EndComp
$Comp
L Device:L L2
U 1 1
P 5600 2900
AR Path="/5EADE2DF/5EBC9EE9" Ref="L2"  Part="1" 
AR Path="/5EAEA785/5EBC9EE9" Ref="L6"  Part="1" 
AR Path="/5EAEB6DE/5EBC9EE9" Ref="L10"  Part="1" 
AR Path="/5EAEC5FF/5EBC9EE9" Ref="L14"  Part="1" 
F 0 "L2" V 5790 2900 50  0000 C CNN
F 1 "4.7uH" V 5699 2900 50  0000 C CNN
F 2 "Inductor_Sunlord:SMD-PIND-10.5x11.5x4_2.5x3.0" H 5600 2900 50  0001 C CNN
F 3 "~" H 5600 2900 50  0001 C CNN
F 4 "C183899" V 5600 2900 50  0001 C CNN "LCSC"
	1    5600 2900
	0    -1   -1   0   
$EndComp
$Comp
L Device:L L4
U 1 1
P 5650 5550
AR Path="/5EADE2DF/5EBED57C" Ref="L4"  Part="1" 
AR Path="/5EAEA785/5EBED57C" Ref="L8"  Part="1" 
AR Path="/5EAEB6DE/5EBED57C" Ref="L12"  Part="1" 
AR Path="/5EAEC5FF/5EBED57C" Ref="L16"  Part="1" 
F 0 "L4" V 5840 5550 50  0000 C CNN
F 1 "4.7uH" V 5749 5550 50  0000 C CNN
F 2 "Inductor_Sunlord:SMD-PIND-10.5x11.5x4_2.5x3.0" H 5650 5550 50  0001 C CNN
F 3 "~" H 5650 5550 50  0001 C CNN
F 4 "C183899" V 5650 5550 50  0001 C CNN "LCSC"
	1    5650 5550
	0    -1   -1   0   
$EndComp
$Comp
L Device:L L3
U 1 1
P 5600 4200
AR Path="/5EADE2DF/5EBD3E2C" Ref="L3"  Part="1" 
AR Path="/5EAEA785/5EBD3E2C" Ref="L7"  Part="1" 
AR Path="/5EAEB6DE/5EBD3E2C" Ref="L11"  Part="1" 
AR Path="/5EAEC5FF/5EBD3E2C" Ref="L15"  Part="1" 
F 0 "L3" V 5790 4200 50  0000 C CNN
F 1 "4.7uH" V 5699 4200 50  0000 C CNN
F 2 "Inductor_Sunlord:SMD-PIND-10.5x11.5x4_2.5x3.0" H 5600 4200 50  0001 C CNN
F 3 "~" H 5600 4200 50  0001 C CNN
F 4 "C183899" V 5600 4200 50  0001 C CNN "LCSC"
	1    5600 4200
	0    -1   -1   0   
$EndComp
Text HLabel 1250 800  0    50   Input ~ 0
+12V
Text HLabel 2250 2150 0    50   Input ~ 0
PWM4
Text HLabel 2250 3450 0    50   Input ~ 0
PWM3
Text HLabel 2250 4750 0    50   Input ~ 0
PWM2
Text HLabel 2300 6100 0    50   Input ~ 0
PWM1
Text HLabel 1250 1300 0    50   Input ~ 0
GND
$Comp
L power:GND #PWR010
U 1 1
P 1350 1350
AR Path="/5EADE2DF/5EA19B46" Ref="#PWR010"  Part="1" 
AR Path="/5EAEA785/5EA19B46" Ref="#PWR024"  Part="1" 
AR Path="/5EAEB6DE/5EA19B46" Ref="#PWR038"  Part="1" 
AR Path="/5EAEC5FF/5EA19B46" Ref="#PWR052"  Part="1" 
F 0 "#PWR010" H 1350 1100 50  0001 C CNN
F 1 "GND" H 1355 1177 50  0000 C CNN
F 2 "" H 1350 1350 50  0001 C CNN
F 3 "" H 1350 1350 50  0001 C CNN
	1    1350 1350
	1    0    0    -1  
$EndComp
Wire Wire Line
	1250 1300 1350 1300
Wire Wire Line
	1350 1300 1350 1350
Wire Wire Line
	2250 2150 2300 2150
Wire Wire Line
	2250 3450 2300 3450
Wire Wire Line
	2250 4750 2300 4750
Wire Wire Line
	2300 6100 2350 6100
$Comp
L Device:Q_NPN_BEC Q7
U 1 1
P 2850 6100
AR Path="/5EADE2DF/5EBED5F0" Ref="Q7"  Part="1" 
AR Path="/5EAEA785/5EBED5F0" Ref="Q20"  Part="1" 
AR Path="/5EAEB6DE/5EBED5F0" Ref="Q36"  Part="1" 
AR Path="/5EAEC5FF/5EBED5F0" Ref="Q52"  Part="1" 
F 0 "Q7" H 3040 6146 50  0000 L CNN
F 1 "S9013" H 3040 6055 50  0000 L CNN
F 2 "Package_TO_SOT_SMD:SOT-23" H 3050 6200 50  0001 C CNN
F 3 "~" H 2850 6100 50  0001 C CNN
F 4 "C6749" H 2850 6100 50  0001 C CNN "LCSC"
	1    2850 6100
	1    0    0    -1  
$EndComp
$Comp
L Transistor_FET:FDS6630A Q13
U 1 1
P 4600 1800
AR Path="/5EADE2DF/5EA61D00" Ref="Q13"  Part="1" 
AR Path="/5EAEA785/5EA61D00" Ref="Q29"  Part="1" 
AR Path="/5EAEB6DE/5EA61D00" Ref="Q45"  Part="1" 
AR Path="/5EAEC5FF/5EA61D00" Ref="Q61"  Part="1" 
F 0 "Q13" H 4805 1846 50  0000 L CNN
F 1 "VS5810AS" H 4805 1755 50  0000 L CNN
F 2 "Package_SO:SOIC-8_3.9x4.9mm_P1.27mm" H 4800 1700 50  0001 L CNN
F 3 "" H 4600 1800 50  0001 L CNN
F 4 "C427034" H 4600 1800 50  0001 C CNN "LCSC"
	1    4600 1800
	1    0    0    -1  
$EndComp
$Comp
L Device:R R8
U 1 1
P 2450 3450
AR Path="/5EADE2DF/5EBC9F3C" Ref="R8"  Part="1" 
AR Path="/5EAEA785/5EBC9F3C" Ref="R21"  Part="1" 
AR Path="/5EAEB6DE/5EBC9F3C" Ref="R37"  Part="1" 
AR Path="/5EAEC5FF/5EBC9F3C" Ref="R53"  Part="1" 
F 0 "R8" H 2520 3496 50  0000 L CNN
F 1 "10k" H 2520 3405 50  0000 L CNN
F 2 "Resistor_SMD:R_0402_1005Metric" V 2380 3450 50  0001 C CNN
F 3 "~" H 2450 3450 50  0001 C CNN
F 4 "C25744" H 2450 3450 50  0001 C CNN "LCSC"
	1    2450 3450
	0    -1   -1   0   
$EndComp
$Comp
L Device:R R7
U 1 1
P 4200 1850
AR Path="/5EADE2DF/5EA40C75" Ref="R7"  Part="1" 
AR Path="/5EAEA785/5EA40C75" Ref="R29"  Part="1" 
AR Path="/5EAEB6DE/5EA40C75" Ref="R45"  Part="1" 
AR Path="/5EAEC5FF/5EA40C75" Ref="R61"  Part="1" 
F 0 "R7" V 4407 1850 50  0000 C CNN
F 1 "22R" V 4316 1850 50  0000 C CNN
F 2 "Resistor_SMD:R_0603_1608Metric" V 4130 1850 50  0001 C CNN
F 3 "~" H 4200 1850 50  0001 C CNN
F 4 " C23345" V 4200 1850 50  0001 C CNN "LCSC"
	1    4200 1850
	0    1    1    0   
$EndComp
$Comp
L power:GND #PWR0125
U 1 1
P 7750 1900
AR Path="/5EADE2DF/5ECA291D" Ref="#PWR0125"  Part="1" 
AR Path="/5EAEA785/5ECA291D" Ref="#PWR0126"  Part="1" 
AR Path="/5EAEB6DE/5ECA291D" Ref="#PWR0127"  Part="1" 
AR Path="/5EAEC5FF/5ECA291D" Ref="#PWR0128"  Part="1" 
F 0 "#PWR0125" H 7750 1650 50  0001 C CNN
F 1 "GND" H 7755 1727 50  0000 C CNN
F 2 "" H 7750 1900 50  0001 C CNN
F 3 "" H 7750 1900 50  0001 C CNN
	1    7750 1900
	1    0    0    -1  
$EndComp
Wire Wire Line
	7750 1900 7750 1850
Wire Wire Line
	7750 1850 7900 1850
Wire Wire Line
	7900 1850 7900 2100
Wire Wire Line
	7900 2100 8000 2100
Wire Wire Line
	1250 800  1700 800 
Text Label 1700 800  2    50   ~ 0
VDD
Wire Wire Line
	2900 1350 3100 1350
Wire Wire Line
	3100 1350 3100 1150
Connection ~ 3100 1350
Wire Wire Line
	3100 1350 3700 1350
Text Label 3100 1150 3    50   ~ 0
VDD
Wire Wire Line
	2900 2650 3100 2650
Wire Wire Line
	3100 2650 3100 2450
Text Label 3100 2450 3    50   ~ 0
VDD
Connection ~ 3100 2650
Wire Wire Line
	3100 2650 3700 2650
Wire Wire Line
	2900 3950 3100 3950
Wire Wire Line
	3100 3950 3100 3750
Text Label 3100 3750 3    50   ~ 0
VDD
Connection ~ 3100 3950
Wire Wire Line
	3100 3950 3700 3950
Wire Wire Line
	2950 5300 3150 5300
Wire Wire Line
	3150 5300 3150 5100
Text Label 3150 5100 3    50   ~ 0
VDD
Connection ~ 3150 5300
Wire Wire Line
	3150 5300 3750 5300
$EndSCHEMATC
